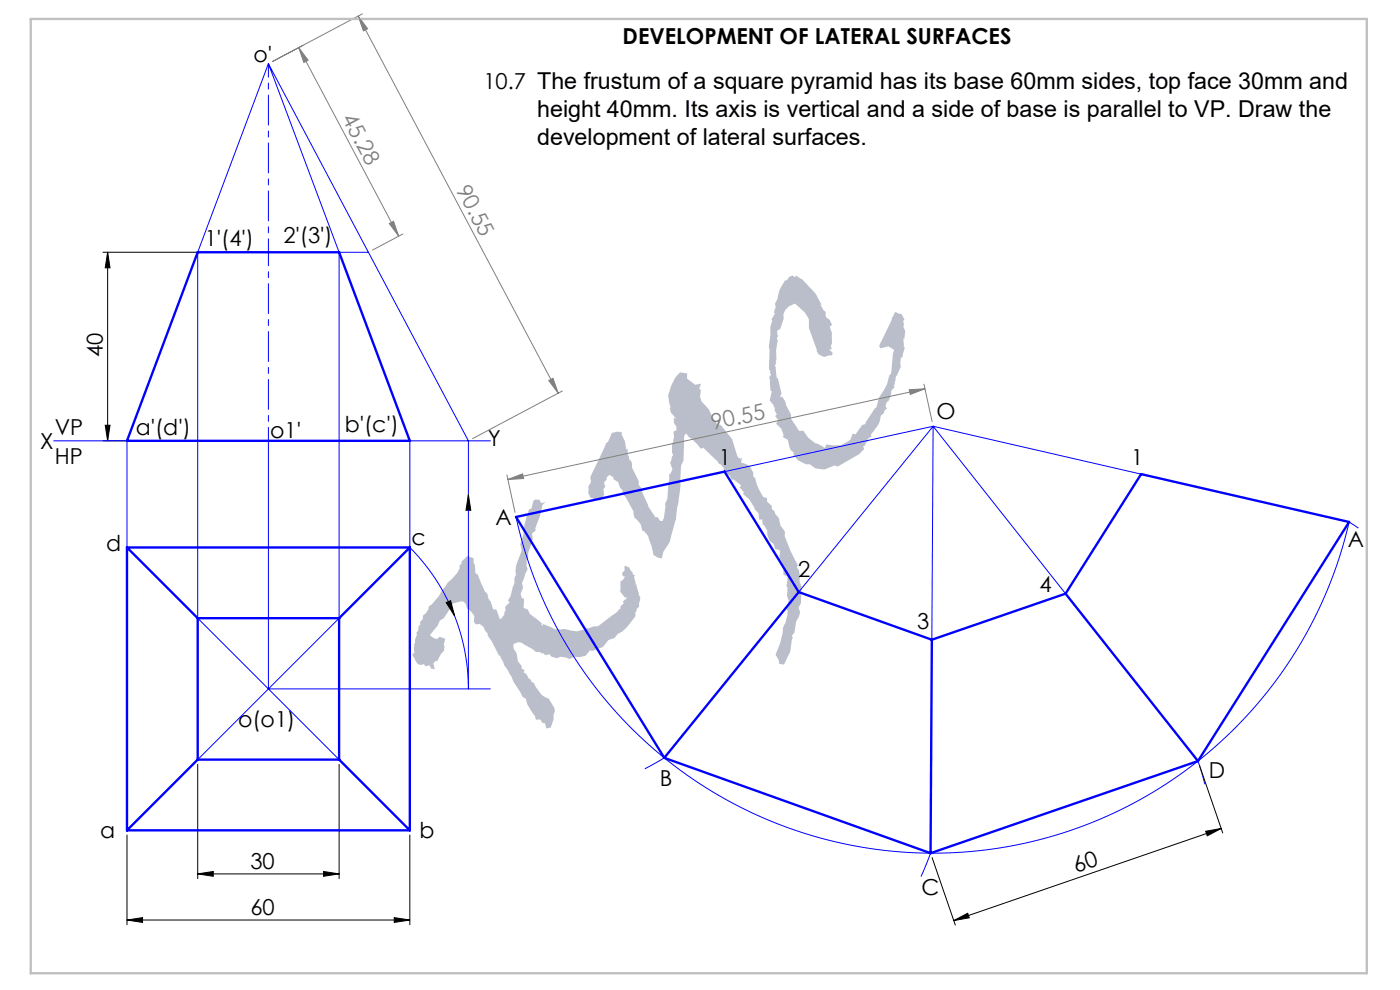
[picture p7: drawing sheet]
<svg xmlns="http://www.w3.org/2000/svg" width="297mm" height="210mm" viewBox="0 0 297 210" stroke-linecap="round" stroke-linejoin="round" font-family="sans-serif">
<g fill="none" stroke="#000" stroke-width=".21">
<path d="M21.8 53.5h34.1M22.8 53.5v40M22.8 53.5l.5 3.3h-1zM21.8 93.5h34.1M22.3 90.2h1l-.5 3.3zM99.4 104.9l.5 3.3h-1zM99.4 104.9v3.1M94.7 127.8l.9-.4 .8 3.3zM95.2 127.8l1.2 2.9M26.9 177.1v19.1M41.9 162.1v24.3M71.9 162.1v24.3"/>
<path d="M86.9 177.1v19.1M254.5 162.4l4.9 14.3M255.8 176.3l3.3-.6-3 1.6zM259.1 175.7l-56.8 19.6M26.9 195.2l3.3-.6v1.1zM26.9 195.2h60M41.9 185.4l3.3-.5v1zM41.9 185.4h30M68.6 184.9l3.3 .5-3.3 .5zM83.6 194.6l3.3 .6-3.3 .5zM197.7 181.9l5 14.3M202.3 195.3l3-1.6 .3 1z"/>
</g>
<g fill="none" stroke="#808080" stroke-width=".21">
<path d="M63.4 10.1l2 2.7-.9 .5zM63.4 10.1l21.2 40M76 3.4l2 2.7-.9 .5zM76 3.4l42.4 80M76.9 2.9l-19.1 10.1M82.6 47.4l.9-.5 1.1 3.2zM85.5 49.6l-6.5 3.4M116.4 80.7l.9-.5 1.1 3.2zM119.3 82.9l-19.1 10.1M192.9 82.7l3.3-.2-3.1 1.2zM196 81.5l1.7 7.9M196.2 82.5l-88.5 19.2"/>
<path d="M107.5 100.7l1.8 8M107.7 101.7l3.2-1.2 .2 1z"/>
</g>
<g fill="none" stroke="#00f" stroke-width=".21">
<path d="M56.9 13.5l42.5 80v52.6a42.4 42.4 0 0 0-12.5-30v-22.6M56.9 13.5l-15 40v77.6l30 30M56.9 13.5l15 40M71.9 53.5v77.6l-30 30M71.9 53.5h6.3M11.4 93.5h92.6M26.9 93.5v22.6M56.9 93.5v52.6h47.1M198 90.4l-44.3 9.6M198 90.4l-28.6 35.2M198 90.4l-.3 45.3M198 90.4l28 35.5"/>
<path d="M198 90.4l44.1 10.2M109.5 109.7a90.6 90.6 0 0 0 87.9 71.3 90.6 90.6 0 0 0 88.8-70.3l2 1.3M140.9 160.8l-4.1 2.3M254.1 161.4l1.5 5M197.4 181l-2 5"/>
</g>
<path d="M6.5 4h283.5v202.4h-283.5z" fill="none" stroke="#c0c0c0" stroke-width=".5"/>
<path d="M56.9 53.5v-40M56.9 93.5v-40" fill="none" stroke="#00f" stroke-width=".21" stroke-dasharray="6.3 1.3 1.3 1.3" stroke-dashoffset="3.5"/>
<g fill="none" stroke="#00f" stroke-width=".5">
<path d="M41.9 53.5h30l15 40h-60zM26.9 116.1l15 15M26.9 116.1h60M26.9 116.1v60M86.9 116.1v60M86.9 116.1l-15 15M41.9 131.1v30M41.9 131.1h30M71.9 131.1v30M169.4 125.6l-15.7-25.6-44.2 9.7 31.4 51.1M169.4 125.6l-28.5 35.2M169.4 125.6l28.3 10.1"/>
<path d="M197.7 135.7l-.3 45.3M226 125.9l16.1-25.3 44.1 10.1-32.1 50.7M226 125.9l28.1 35.5M226 125.9l-28.3 9.8M26.9 176.1h60M41.9 161.1l-15 15M41.9 161.1h30M71.9 161.1l15 15M140.9 160.8l56.5 20.2M254.1 161.4l-56.7 19.6"/>
</g>
<g fill="#000">
<path d="M22.3 90.2h1l-.5 3.3zM22.8 53.5l.5 3.3h-1z"/>
<path d="M26.9 195.2l3.3-.6v1.1zM83.6 194.6l3.3 .6-3.3 .5z"/>
<path d="M41.9 185.4l3.3-.5v1zM68.6 184.9l3.3 .5-3.3 .5z"/>
<path d="M202.3 195.3l3-1.6 .3 1zM255.8 176.3l3.3-.6-3 1.6z"/>
</g>
<g fill="#808080">
<path d="M107.7 101.7l3.2-1.2 .2 1zM192.9 82.7l3.3-.2-3.1 1.2z"/>
<path d="M76 3.4l2 2.7-.9 .5zM116.4 80.7l.9-.5 1.1 3.2zM63.4 10.1l2 2.7-.9 .5zM82.6 47.4l.9-.5 1.1 3.2z"/>
</g>
<path d="M94.7 127.8l.9-.4 .8 3.3zM99.4 104.9l.5 3.3h-1z" fill="#000"/>
<text font-size="54.7" fill="#b9beca" x="104.4" y="160.9" transform="rotate(-40 104.4 160.9)">KYC</text>
<g font-size="4.9">
<text x="114" y="24.7">height 40mm. Its axis is vertical and a side of base is parallel to VP. Draw the</text>
<text x="114" y="30.7">development of lateral surfaces.</text>
</g>
<g font-size="4.7">
<text x="132.1" y="9.4">DEVELOPMENT OF LATERAL SURFACES</text>
<text x="53.8" y="13.1">o'</text>
<text x="102.6" y="18.9">10.7 The frustum of a square pyramid has its base 60mm sides, top face 30mm and</text>
<text x="43.4" y="52.2">1'(4')</text>
<text x="60.1" y="51.5">2'(3')</text>
<text x="21.8" y="75.7" transform="rotate(-90 21.8 75.7)">40</text>
<text x="198.7" y="88.8">O</text>
<text x="8.5" y="95.3">X</text>
<text x="11.6" y="92.3">VP</text>
<text x="28.8" y="92.3">a'(d')</text>
<text x="57.3" y="93">o1'</text>
<text x="73.1" y="91.7">b'(c')</text>
<text x="103.5" y="94.7">Y</text>
<text x="11.6" y="98.3">HP</text>
<text x="152.5" y="98.6">1</text>
<text x="240" y="98.6">1</text>
<text x="105.1" y="111.3">A</text>
<text x="22.5" y="116.9">d</text>
<text x="87.3" y="115.7">c</text>
<text x="285.9" y="116">A</text>
<text x="169.3" y="122.4">2</text>
<text x="220.5" y="125.6">4</text>
<text x="194.5" y="133.4">3</text>
<text x="50.5" y="154.3">o(o1)</text>
<text x="140" y="166.7">B</text>
<text x="256.5" y="164.9">D</text>
<text x="21.2" y="177.9">a</text>
<text x="89" y="177.9">b</text>
<text x="53.1" y="184.4">30</text>
<text x="228.3" y="185.3" transform="rotate(-19 228.3 185.3)">60</text>
<text x="195.5" y="189.8">C</text>
<text x="53.1" y="194.1">60</text>
</g>
<g font-size="4.7" fill="#808080">
<text x="72.5" y="25.1" transform="rotate(62 72.5 25.1)">45.28</text>
<text x="96.7" y="40.2" transform="rotate(62 96.7 40.2)">90.55</text>
<text x="151.2" y="91.2" transform="rotate(-12 151.2 91.2)">90.55</text>
</g>
</svg>
